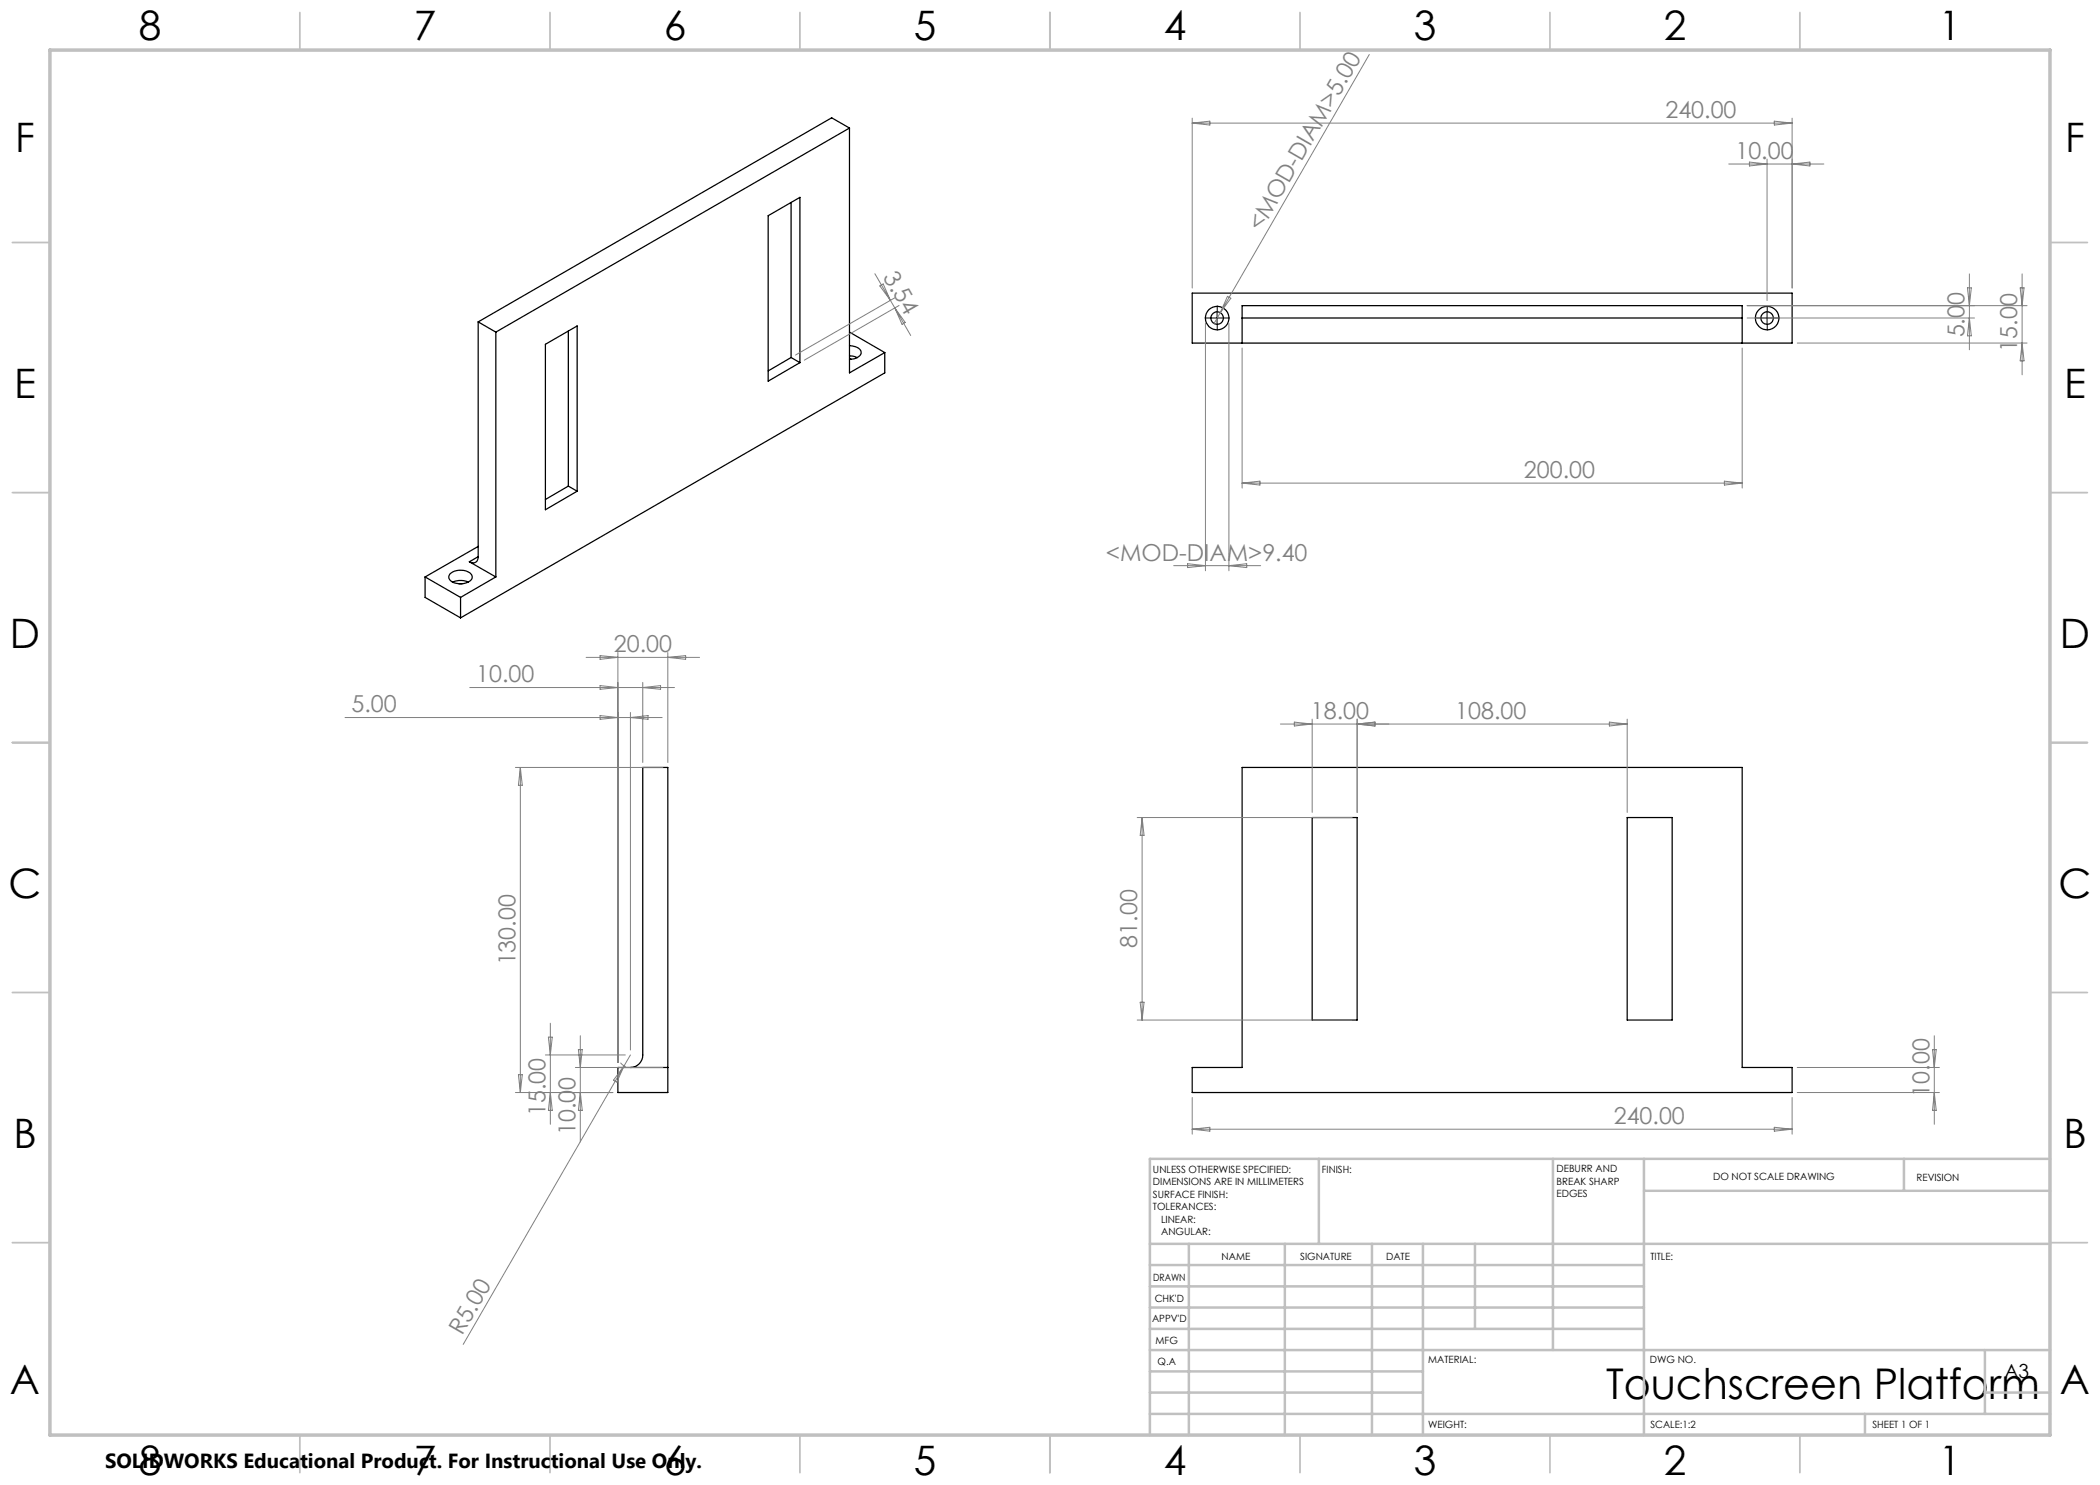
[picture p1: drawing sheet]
<svg xmlns="http://www.w3.org/2000/svg" width="420mm" height="297mm" viewBox="0 0 420 297" stroke-linecap="round" stroke-linejoin="round" font-family="sans-serif">
<g fill="none" stroke="#000" stroke-width=".25">
<path d="M169.9 25.6l-70.7 40.8M169.9 25.6v49l7.1-4.1M169.9 25.6l-3.6-2-70.7 40.8M153.6 43.1l6.4-3.6v33l-6.4 3.7zM158.2 40.5v31M238.4 58.6h120v10h-120zM95.6 64.4l3.6 2M95.6 64.4v46.9M99.2 66.4v49M109.1 68.9l6.3-3.7v33l-6.3 3.7zM113.7 66.2v31M158.2 71.5l-4.6 2.7"/>
<path d="M158.2 71.5l1.8 1M169.9 69.1a2.24 2.24 0 0 1 2.3 1.3 1.98 1.98 0 0 1-2.3 1.5M169.9 71.2h.6l.9 .3M169.9 71.8l.3 .1M169.9 66.4l7.1 4.1M177 70.5v4.1l-84.9 49M248.4 63.6v-2.5h100v2.5M248.4 63.6v5M248.4 63.6h100M348.4 63.6v5M113.7 97.2l-4.6 2.7M113.7 97.2l1.7 1"/>
<path d="M85 115.4l7.1 4.1M85 115.4v4.1l7.1 4.1M90 114.8a3.2 3.2 0 0 1 4.4 .2 1.1 1.1 0 0 1-.9 1.5 3.4 3.4 0 0 1-3.6-.6 .87 .87 0 0 1 .1-1.1zM90.6 116.4a3.9 3.9 0 0 1 3.1 0M91.8 116.8h.6M92.1 119.5v4.1M93.9 112.4l5.3 3M95.6 111.3a1.09 1.09 0 0 1-.5 1.2 1.09 1.09 0 0 1-1.2-.1M95.6 109.3l-10.6 6.1M95.6 111.3l-1.7 1.1M99.2 115.4l-7.1 4.1M248.4 153.5h100v60h10v5h-120v-5h10z"/>
<path d="M262.4 163.5h9v40.5h-9zM325.4 163.5h9v40.5h-9zM126.1 213.5a2.47 2.47 0 0 0 2.5-2.5v-57.5h5v65h-10v-5h10"/>
<circle cx="243.4" cy="63.6" r="2.34"/>
<circle cx="243.4" cy="63.6" r="1.25"/>
<circle cx="353.4" cy="63.6" r="2.34"/>
<circle cx="353.4" cy="63.6" r="1.25"/>
</g>
<g fill="none" stroke="#808080" stroke-width=".2">
<path d="M273.9 10.9l-29.8 51.6M238.4 23.6v34M238.4 24.6h120M238.4 24.6l3.6-.4v.8zM345.8 32.8h19M349.9 32.4l3.5 .4-3.5 .4zM353.4 31.8v28.3M354.9 24.2l3.5 .4-3.5 .4zM358.4 23.6v34M358.4 32.8l3.6-.4v.8zM175 54.7l4 6.9M176 57.2l.6-.4 1.5 3.3z"/>
<path d="M178.9 59.6l-19.8 11.4M245.5 59.3l.7 .4-2.1 2.8zM393.5 57.6h.8l-.4 3.5zM393.9 54.8v15.2M404 57.6h.8l-.4 3.5zM404.4 54.8v20.2M179 61.6l3.1 5.5M179 61.6l2 2.9-.6 .4zM179.8 61.1l-18.9 10.9M241.1 64.6v49.6M244.1 62.5l-1.3 2.2M245.8 64.6v49.6"/>
<path d="M248.4 69.6v28M348.4 69.6v28M349.4 63.6h45.5M349.4 61.1h56M359.4 68.6h46M393.9 63.6l.4 3.6h-.8zM404.4 68.6l.4 3.6h-.8zM248.4 96.6h100M248.4 96.6l3.6-.4v.8zM344.9 96.2l3.5 .4-3.5 .4zM234.7 113.1h17.4M237.5 112.7l3.6 .4-3.6 .4z"/>
<path d="M245.8 113.1l3.5-.4v.8zM93.9 137.5h41M117.2 131.5h22.7M120 131.1l3.6 .4-3.6 .4zM120 137.1l3.6 .4-3.6 .4zM123.6 130.5v82M128.6 136.5v16M128.6 137.5l3.5-.4v.8zM133.6 130.5v22M133.6 131.5l3.5-.4v.8zM69 143.5h63.4M103.1 153.5h29.5"/>
<path d="M104.1 153.5v65M104.1 153.5l.4 3.6h-.8zM120 143.1l3.6 .4-3.6 .4zM126.1 142.5v67.5M126.1 143.5l3.5-.4v.8zM256.1 144.8h69.3M258.9 144.4l3.5 .4-3.5 .4zM262.4 143.8v18.7M271.4 143.8v18.7M271.4 144.8l3.6-.4v.8zM321.9 144.4l3.5 .4-3.5 .4zM325.4 143.8v18.7"/>
<path d="M227.4 163.5h43M228.4 163.5v40.5M228.4 163.5l.4 3.6h-.8zM103.1 218.5h19.5M103.7 214.9h.8l-.4 3.6zM109.1 211h16M109.7 207.4h.8l-.4 3.6zM110.1 218.5l.4 3.6h-.8zM110.1 204.6v20.3M115.1 213.5h17.5M115.7 209.9h.8l-.4 3.6zM116.1 218.5l.4 3.6h-.8z"/>
<path d="M116.1 207.1v21.3M124.1 212.5l1 .8M124.8 213.2l-1.4 3.2-.7-.4zM126.1 211l-33.5 57.9M227.4 204h43M228 200.4h.8l-.4 3.6zM238.4 219.5v7.3M358.4 219.5v7.3M359.4 218.5h28.5M359.4 213.5h28.5M386.5 209.9h.7l-.3 3.6zM386.9 207.1v17.8"/>
<path d="M386.9 218.5l.3 3.6h-.7zM238.4 225.8l3.6-.3v.7zM238.4 225.8h120M354.9 225.5l3.5 .3-3.5 .4z"/>
</g>
<path d="M242.2 63.6h-1.3M243.4 62.3v-1.2M243.4 64.8v1.3M244.7 63.6h1.2M352.2 63.6h-1.3M353.4 62.3v-1.2M353.4 64.8v1.3M354.7 63.6h1.2" fill="none" stroke="#000" stroke-width=".2" stroke-dasharray="15.2 1.3 1.3 1.3" stroke-linecap="butt"/>
<path d="M242.2 63.6h2.5M243.4 62.4v2.5M352.2 63.6h2.5M353.4 62.4v2.5" fill="none" stroke="#000" stroke-width=".2"/>
<g fill="none" stroke="#c0c0c0" stroke-width=".35">
<path d="M60 2.5v7.5M110 2.5v7.5M160 2.5v7.5M210 2.5v7.5M260 2.5v7.5M310 2.5v7.5M360 2.5v7.5M2.5 48.5h7.5M410 48.5h7.5M2.5 98.5h7.5M410 98.5h7.5M2.5 148.5h7.5"/>
<path d="M410 148.5h7.5M2.5 198.5h7.5M410 198.5h7.5M2.5 248.5h7.5M410 248.5h7.5M60 287v7.5M110 287v7.5M160 287v7.5M210 287v7.5M260 287v7.5M310 287v7.5M360 287v7.5"/>
</g>
<g fill="none" stroke="#c0c0c0" stroke-width=".5">
<path d="M263.8 231.8v17M310.6 231.8v38.2M328.8 231.8v55.2M328.8 238.2h81.2M380.8 231.8v6.4M410 231.8h-180v55.2M230 248.8h180M230 257.3h98.8M230 253h98.8M237.8 248.8v38.2M257 248.8v38.2M274.4 248.8v38.2"/>
<path d="M284.6 248.8v38.2M295 248.8v17M230 265.8h98.8M230 261.5h98.8M230 278.5h54.6M230 274.3h54.6M230 270h180M397 278.5h13M397 270v12.8M230 282.8h180M373 282.8v4.2"/>
</g>
<path d="M10 10h400v277h-400z" fill="none" stroke="#c0c0c0" stroke-width=".7"/>
<text font-size="8.5" x="321.2" y="279.7">Touchscreen Platform</text>
<g font-size="8.1">
<text x="27.7" y="8">8</text>
<text x="82.7" y="8">7</text>
<text x="132.7" y="8">6</text>
<text x="182.7" y="8">5</text>
<text x="232.7" y="8">4</text>
<text x="282.7" y="8">3</text>
<text x="332.7" y="8">2</text>
<text x="387.7" y="8">1</text>
<text x="3" y="30.4">F</text>
<text x="413" y="30.4">F</text>
<text x="2.8" y="79.6">E</text>
<text x="412.8" y="79.6">E</text>
<text x="2" y="129.6">D</text>
<text x="412" y="129.6">D</text>
<text x="1.7" y="179.6">C</text>
<text x="411.7" y="179.6">C</text>
<text x="2.7" y="229.6">B</text>
<text x="412.7" y="229.6">B</text>
<text x="2" y="278.9">A</text>
<text x="412" y="278.9">A</text>
<text x="27.7" y="295">8</text>
<text x="82.7" y="295">7</text>
<text x="132.7" y="295">6</text>
<text x="182.7" y="295">5</text>
<text x="232.7" y="295">4</text>
<text x="282.7" y="295">3</text>
<text x="332.7" y="295">2</text>
<text x="387.7" y="295">1</text>
</g>
<g font-size="4.7" fill="#808080">
<text x="333.1" y="23.6">240.00</text>
<text x="347.1" y="31.8">10.00</text>
<text x="252.2" y="46.4" transform="rotate(-60 252.2 46.4)">&lt;MOD-DIAM&gt;5.00</text>
<text x="176.5" y="55.3" transform="rotate(60 176.5 55.3)">3.54</text>
<text x="392.9" y="67.5" transform="rotate(-90 392.9 67.5)">5.00</text>
<text x="403.4" y="70.3" transform="rotate(-90 403.4 70.3)">15.00</text>
<text x="304.8" y="95.6">200.00</text>
<text x="221.2" y="112.1">&lt;MOD-DIAM&gt;9.40</text>
<text x="122.8" y="130.5">20.00</text>
<text x="95.3" y="136.5">10.00</text>
<text x="70.3" y="142.5">5.00</text>
<text x="262.2" y="143.8">18.00</text>
<text x="291" y="143.8">108.00</text>
<text x="227.4" y="189.5" transform="rotate(-90 227.4 189.5)">81.00</text>
<text x="103.1" y="193.1" transform="rotate(-90 103.1 193.1)">130.00</text>
<text x="385.9" y="219.3" transform="rotate(-90 385.9 219.3)">10.00</text>
<text x="109.1" y="223.2" transform="rotate(-90 109.1 223.2)">15.00</text>
<text x="115.1" y="227.1" transform="rotate(-90 115.1 227.1)">10.00</text>
<text x="322.8" y="224.8">240.00</text>
<text x="92.4" y="267.2" transform="rotate(-60 92.4 267.2)">R5.00</text>
</g>
<text font-size="4.1" x="21" y="293.7">SOLIDWORKS Educational Product. For Instructional Use Only.</text>
<text font-size="3.9" x="400.9" y="275.5">A3</text>
<g font-size="2">
<text x="230.6" y="234.6">UNLESS OTHERWISE SPECIFIED:</text>
<text x="230.6" y="237.1">DIMENSIONS ARE IN MILLIMETERS</text>
<text x="230.6" y="239.6">SURFACE FINISH:</text>
<text x="264.4" y="234.6">FINISH:</text>
<text x="311.3" y="234.5">DEBURR AND</text>
<text x="311.3" y="237">BREAK SHARP</text>
<text x="311.3" y="239.5">EDGES</text>
<text x="342.6" y="236">DO NOT SCALE DRAWING</text>
<text x="383.3" y="236.2">REVISION</text>
<text x="230.6" y="242.1">TOLERANCES:</text>
<text x="232.2" y="244.6">LINEAR:</text>
<text x="232.2" y="247.1">ANGULAR:</text>
<text x="244.3" y="252">NAME</text>
<text x="260" y="251.9">SIGNATURE</text>
<text x="277.2" y="251.9">DATE</text>
<text x="330.1" y="251.9">TITLE:</text>
<text x="230.6" y="256.1">DRAWN</text>
<text x="230.9" y="260.3">CHK'D</text>
<text x="230.4" y="264.4">APPV'D</text>
<text x="231.1" y="268.8">MFG</text>
<text x="231.5" y="273">Q.A</text>
<text x="285.6" y="272.5">MATERIAL:</text>
<text x="330" y="272.5">DWG NO.</text>
<text x="285.6" y="285.5">WEIGHT:</text>
<text x="330.1" y="285.6">SCALE:1:2</text>
<text x="374.5" y="285.6">SHEET 1 OF 1</text>
</g>
</svg>
